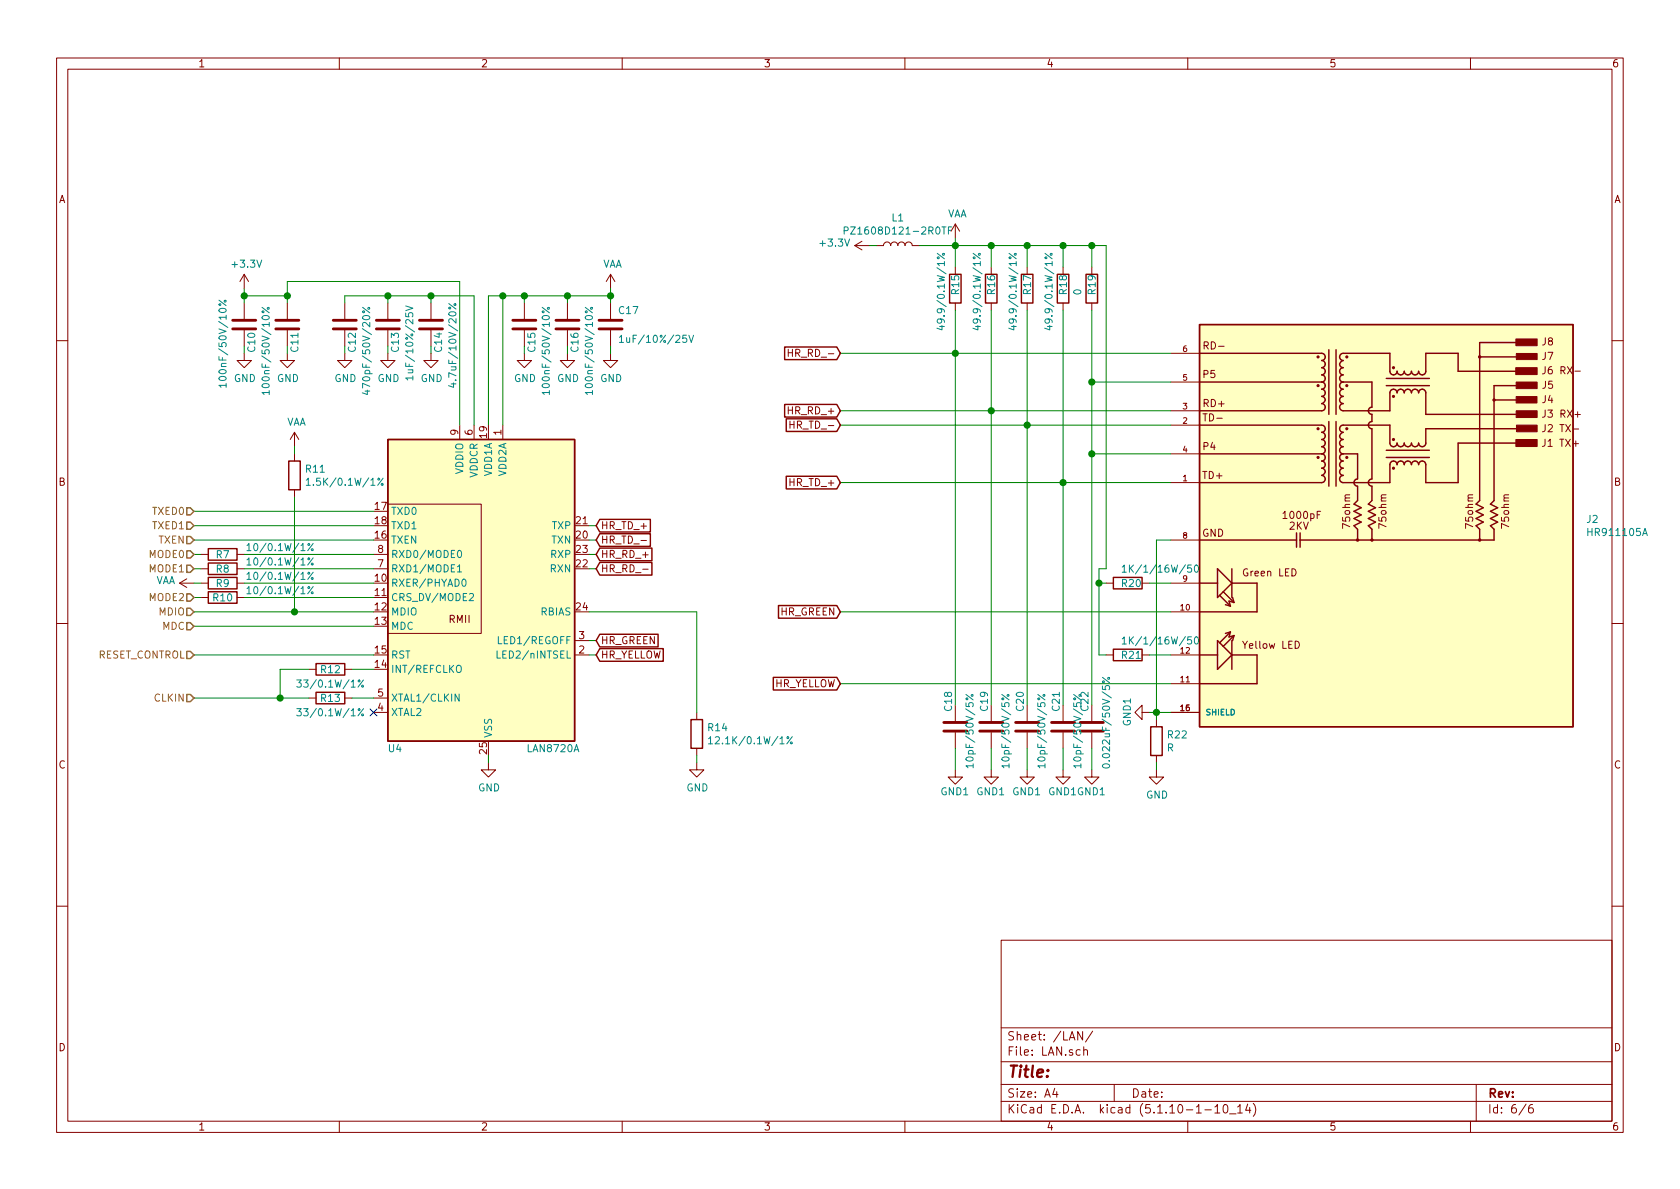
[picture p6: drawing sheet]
EESchema Schematic File Version 4
EELAYER 30 0
EELAYER END
$Descr A4 11693 8268
encoding utf-8
Sheet 6 6
Title ""
Date ""
Rev ""
Comp ""
Comment1 ""
Comment2 ""
Comment3 ""
Comment4 ""
$EndDescr
$Comp
L Interface_Ethernet:LAN8720A U4
U 1 1
P 3400 4150
F 0 "U4" H 2750 3100 50  0000 C CNN
F 1 "LAN8720A" H 3850 3100 50  0000 C CNN
F 2 "Package_DFN_QFN:QFN-24-1EP_4x4mm_P0.5mm_EP2.6x2.6mm" H 3450 3100 50  0001 L CNN
F 3 "http://ww1.microchip.com/downloads/en/DeviceDoc/8720a.pdf" H 3200 3200 50  0001 C CNN
	1    3400 4150
	1    0    0    -1  
$EndComp
$Comp
L Device:C C10
U 1 1
P 1700 2250
F 0 "C10" V 1750 2050 50  0000 L CNN
F 1 "100nF/50V/10%" V 1550 1800 50  0000 L CNN
F 2 "Capacitor_SMD:C_0402_1005Metric" H 1738 2100 50  0001 C CNN
F 3 "~" H 1700 2250 50  0001 C CNN
F 4 "C307331" H 1700 2250 50  0001 C CNN "LCSC"
	1    1700 2250
	1    0    0    -1  
$EndComp
$Comp
L Device:C C11
U 1 1
P 2000 2250
F 0 "C11" V 2050 2050 50  0000 L CNN
F 1 "100nF/50V/10%" V 1850 1750 50  0000 L CNN
F 2 "Capacitor_SMD:C_0402_1005Metric" H 2038 2100 50  0001 C CNN
F 3 "~" H 2000 2250 50  0001 C CNN
F 4 "C307331" H 2000 2250 50  0001 C CNN "LCSC"
	1    2000 2250
	1    0    0    -1  
$EndComp
Wire Wire Line
	1700 2400 1700 2450
Wire Wire Line
	2000 2400 2000 2450
Wire Wire Line
	1700 2100 1700 2050
Wire Wire Line
	1700 2050 2000 2050
Wire Wire Line
	2000 2050 2000 2100
Wire Wire Line
	1700 2050 1700 2000
Connection ~ 1700 2050
$Comp
L power:+3.3V #PWR0127
U 1 1
P 1700 2000
F 0 "#PWR0127" H 1700 1850 50  0001 C CNN
F 1 "+3.3V" H 1715 2173 50  0000 C CNN
F 2 "" H 1700 2000 50  0001 C CNN
F 3 "" H 1700 2000 50  0001 C CNN
	1    1700 2000
	1    0    0    -1  
$EndComp
$Comp
L Device:C C12
U 1 1
P 2400 2250
F 0 "C12" V 2450 2050 50  0000 L CNN
F 1 "470pF/50V/20%" V 2550 1750 50  0000 L CNN
F 2 "Capacitor_SMD:C_0402_1005Metric" H 2438 2100 50  0001 C CNN
F 3 "~" H 2400 2250 50  0001 C CNN
F 4 "C1537" H 2400 2250 50  0001 C CNN "LCSC"
	1    2400 2250
	1    0    0    -1  
$EndComp
$Comp
L Device:C C13
U 1 1
P 2700 2250
F 0 "C13" V 2750 2050 50  0000 L CNN
F 1 "1uF/10%/25V" V 2850 1850 50  0000 L CNN
F 2 "Capacitor_SMD:C_0402_1005Metric" H 2738 2100 50  0001 C CNN
F 3 "~" H 2700 2250 50  0001 C CNN
F 4 "C52923" H 2700 2250 50  0001 C CNN "LCSC"
	1    2700 2250
	1    0    0    -1  
$EndComp
$Comp
L Device:C C14
U 1 1
P 3000 2250
F 0 "C14" V 3050 2050 50  0000 L CNN
F 1 "4.7uF/10V/20%" V 3150 1800 50  0000 L CNN
F 2 "Capacitor_SMD:C_0402_1005Metric" H 3038 2100 50  0001 C CNN
F 3 "~" H 3000 2250 50  0001 C CNN
F 4 "C23733" H 3000 2250 50  0001 C CNN "LCSC"
	1    3000 2250
	1    0    0    -1  
$EndComp
Wire Wire Line
	2400 2400 2400 2450
Wire Wire Line
	2700 2400 2700 2450
Wire Wire Line
	3000 2400 3000 2450
$Comp
L power:GND #PWR0128
U 1 1
P 1700 2450
F 0 "#PWR0128" H 1700 2200 50  0001 C CNN
F 1 "GND" H 1705 2277 50  0000 C CNN
F 2 "" H 1700 2450 50  0001 C CNN
F 3 "" H 1700 2450 50  0001 C CNN
	1    1700 2450
	1    0    0    -1  
$EndComp
$Comp
L power:GND #PWR0129
U 1 1
P 2000 2450
F 0 "#PWR0129" H 2000 2200 50  0001 C CNN
F 1 "GND" H 2005 2277 50  0000 C CNN
F 2 "" H 2000 2450 50  0001 C CNN
F 3 "" H 2000 2450 50  0001 C CNN
	1    2000 2450
	1    0    0    -1  
$EndComp
$Comp
L power:GND #PWR0130
U 1 1
P 2400 2450
F 0 "#PWR0130" H 2400 2200 50  0001 C CNN
F 1 "GND" H 2405 2277 50  0000 C CNN
F 2 "" H 2400 2450 50  0001 C CNN
F 3 "" H 2400 2450 50  0001 C CNN
	1    2400 2450
	1    0    0    -1  
$EndComp
$Comp
L power:GND #PWR0131
U 1 1
P 2700 2450
F 0 "#PWR0131" H 2700 2200 50  0001 C CNN
F 1 "GND" H 2705 2277 50  0000 C CNN
F 2 "" H 2700 2450 50  0001 C CNN
F 3 "" H 2700 2450 50  0001 C CNN
	1    2700 2450
	1    0    0    -1  
$EndComp
$Comp
L power:GND #PWR0132
U 1 1
P 3000 2450
F 0 "#PWR0132" H 3000 2200 50  0001 C CNN
F 1 "GND" H 3005 2277 50  0000 C CNN
F 2 "" H 3000 2450 50  0001 C CNN
F 3 "" H 3000 2450 50  0001 C CNN
	1    3000 2450
	1    0    0    -1  
$EndComp
Wire Wire Line
	3300 2950 3300 2050
Wire Wire Line
	3200 2950 3200 1950
Wire Wire Line
	3200 1950 2000 1950
Wire Wire Line
	2000 1950 2000 2050
Connection ~ 2000 2050
$Comp
L Device:C C15
U 1 1
P 3650 2250
F 0 "C15" V 3700 2050 50  0000 L CNN
F 1 "100nF/50V/10%" V 3800 1750 50  0000 L CNN
F 2 "Capacitor_SMD:C_0402_1005Metric" H 3688 2100 50  0001 C CNN
F 3 "~" H 3650 2250 50  0001 C CNN
F 4 "C307331" H 3650 2250 50  0001 C CNN "LCSC"
	1    3650 2250
	1    0    0    -1  
$EndComp
$Comp
L Device:C C16
U 1 1
P 3950 2250
F 0 "C16" V 4000 2050 50  0000 L CNN
F 1 "100nF/50V/10%" V 4100 1750 50  0000 L CNN
F 2 "Capacitor_SMD:C_0402_1005Metric" H 3988 2100 50  0001 C CNN
F 3 "~" H 3950 2250 50  0001 C CNN
F 4 "C307331" H 3950 2250 50  0001 C CNN "LCSC"
	1    3950 2250
	1    0    0    -1  
$EndComp
$Comp
L Device:C C17
U 1 1
P 4250 2250
F 0 "C17" H 4300 2350 50  0000 L CNN
F 1 "1uF/10%/25V" H 4300 2150 50  0000 L CNN
F 2 "Capacitor_SMD:C_0402_1005Metric" H 4288 2100 50  0001 C CNN
F 3 "~" H 4250 2250 50  0001 C CNN
F 4 "C52923" H 4250 2250 50  0001 C CNN "LCSC"
	1    4250 2250
	1    0    0    -1  
$EndComp
Wire Wire Line
	3400 2950 3400 2050
Wire Wire Line
	3400 2050 3500 2050
Wire Wire Line
	3500 2050 3500 2950
Wire Wire Line
	3500 2050 3650 2050
Wire Wire Line
	4250 2050 4250 2100
Connection ~ 3500 2050
Wire Wire Line
	3950 2100 3950 2050
Connection ~ 3950 2050
Wire Wire Line
	3950 2050 4250 2050
Wire Wire Line
	3650 2100 3650 2050
Connection ~ 3650 2050
Wire Wire Line
	3650 2050 3950 2050
Wire Wire Line
	3650 2400 3650 2450
Wire Wire Line
	3950 2400 3950 2450
Wire Wire Line
	4250 2400 4250 2450
$Comp
L power:GND #PWR0133
U 1 1
P 3650 2450
F 0 "#PWR0133" H 3650 2200 50  0001 C CNN
F 1 "GND" H 3655 2277 50  0000 C CNN
F 2 "" H 3650 2450 50  0001 C CNN
F 3 "" H 3650 2450 50  0001 C CNN
	1    3650 2450
	1    0    0    -1  
$EndComp
$Comp
L power:GND #PWR0134
U 1 1
P 3950 2450
F 0 "#PWR0134" H 3950 2200 50  0001 C CNN
F 1 "GND" H 3955 2277 50  0000 C CNN
F 2 "" H 3950 2450 50  0001 C CNN
F 3 "" H 3950 2450 50  0001 C CNN
	1    3950 2450
	1    0    0    -1  
$EndComp
$Comp
L power:GND #PWR0135
U 1 1
P 4250 2450
F 0 "#PWR0135" H 4250 2200 50  0001 C CNN
F 1 "GND" H 4255 2277 50  0000 C CNN
F 2 "" H 4250 2450 50  0001 C CNN
F 3 "" H 4250 2450 50  0001 C CNN
	1    4250 2450
	1    0    0    -1  
$EndComp
$Comp
L power:VAA #PWR0136
U 1 1
P 4250 2000
F 0 "#PWR0136" H 4250 1850 50  0001 C CNN
F 1 "VAA" H 4265 2173 50  0000 C CNN
F 2 "" H 4250 2000 50  0001 C CNN
F 3 "" H 4250 2000 50  0001 C CNN
	1    4250 2000
	1    0    0    -1  
$EndComp
Wire Wire Line
	4250 2000 4250 2050
Connection ~ 4250 2050
Text HLabel 1350 3550 0    50   Input ~ 0
TXED0
Text HLabel 1350 3650 0    50   Input ~ 0
TXED1
Text HLabel 1350 3750 0    50   Input ~ 0
TXEN
Text HLabel 1350 3850 0    50   Input ~ 0
MODE0
Text HLabel 1350 3950 0    50   Input ~ 0
MODE1
$Comp
L power:VAA #PWR0137
U 1 1
P 1350 4050
F 0 "#PWR0137" H 1350 3900 50  0001 C CNN
F 1 "VAA" V 1365 4177 50  0000 L CNN
F 2 "" H 1350 4050 50  0001 C CNN
F 3 "" H 1350 4050 50  0001 C CNN
	1    1350 4050
	0    -1   -1   0   
$EndComp
Text HLabel 1350 4150 0    50   Input ~ 0
MODE2
Text HLabel 1350 4250 0    50   Input ~ 0
MDIO
Text HLabel 1350 4350 0    50   Input ~ 0
MDC
$Comp
L Device:R R11
U 1 1
P 2050 3300
F 0 "R11" H 2120 3346 50  0000 L CNN
F 1 "1.5K/0.1W/1%" H 2120 3255 50  0000 L CNN
F 2 "Resistor_SMD:R_0402_1005Metric" V 1980 3300 50  0001 C CNN
F 3 "~" H 2050 3300 50  0001 C CNN
F 4 "C25867" H 2050 3300 50  0001 C CNN "LCSC"
	1    2050 3300
	1    0    0    -1  
$EndComp
$Comp
L power:VAA #PWR0138
U 1 1
P 2050 3100
F 0 "#PWR0138" H 2050 2950 50  0001 C CNN
F 1 "VAA" H 2065 3273 50  0000 C CNN
F 2 "" H 2050 3100 50  0001 C CNN
F 3 "" H 2050 3100 50  0001 C CNN
	1    2050 3100
	1    0    0    -1  
$EndComp
Wire Wire Line
	1350 4250 2050 4250
Wire Wire Line
	2050 3450 2050 4250
Connection ~ 2050 4250
Wire Wire Line
	2050 4250 2600 4250
Wire Wire Line
	2050 3100 2050 3150
Wire Wire Line
	1350 4350 2600 4350
$Comp
L Device:R R7
U 1 1
P 1550 3850
F 0 "R7" V 1550 3850 50  0000 C CNN
F 1 "10/0.1W/1%" V 1500 4250 50  0000 C CNN
F 2 "Resistor_SMD:R_0402_1005Metric" V 1480 3850 50  0001 C CNN
F 3 "~" H 1550 3850 50  0001 C CNN
F 4 "C25077" V 1550 3850 50  0001 C CNN "LCSC"
	1    1550 3850
	0    1    1    0   
$EndComp
$Comp
L Device:R R10
U 1 1
P 1550 4150
F 0 "R10" V 1550 4150 50  0000 C CNN
F 1 "10/0.1W/1%" V 1500 4550 50  0000 C CNN
F 2 "Resistor_SMD:R_0402_1005Metric" V 1480 4150 50  0001 C CNN
F 3 "~" H 1550 4150 50  0001 C CNN
F 4 "C25077" V 1550 4150 50  0001 C CNN "LCSC"
	1    1550 4150
	0    1    1    0   
$EndComp
$Comp
L Device:R R9
U 1 1
P 1550 4050
F 0 "R9" V 1550 4050 50  0000 C CNN
F 1 "10/0.1W/1%" V 1500 4450 50  0000 C CNN
F 2 "Resistor_SMD:R_0402_1005Metric" V 1480 4050 50  0001 C CNN
F 3 "~" H 1550 4050 50  0001 C CNN
F 4 "C25077" V 1550 4050 50  0001 C CNN "LCSC"
	1    1550 4050
	0    1    1    0   
$EndComp
$Comp
L Device:R R8
U 1 1
P 1550 3950
F 0 "R8" V 1550 3950 50  0000 C CNN
F 1 "10/0.1W/1%" V 1500 4350 50  0000 C CNN
F 2 "Resistor_SMD:R_0402_1005Metric" V 1480 3950 50  0001 C CNN
F 3 "~" H 1550 3950 50  0001 C CNN
F 4 "C25077" V 1550 3950 50  0001 C CNN "LCSC"
	1    1550 3950
	0    1    1    0   
$EndComp
Wire Wire Line
	1350 3850 1400 3850
Wire Wire Line
	1350 3950 1400 3950
Wire Wire Line
	1350 4050 1400 4050
Wire Wire Line
	1350 4150 1400 4150
Wire Wire Line
	1700 3850 2600 3850
Wire Wire Line
	1700 3950 2600 3950
Wire Wire Line
	1700 4050 2600 4050
Wire Wire Line
	1700 4150 2600 4150
Wire Wire Line
	1350 3750 2600 3750
Wire Wire Line
	1350 3650 2600 3650
Wire Wire Line
	1350 3550 2600 3550
$Comp
L Device:R R12
U 1 1
P 2300 4650
F 0 "R12" V 2300 4650 50  0000 C CNN
F 1 "33/0.1W/1%" V 2400 4650 50  0000 C CNN
F 2 "Resistor_SMD:R_0402_1005Metric" V 2230 4650 50  0001 C CNN
F 3 "~" H 2300 4650 50  0001 C CNN
F 4 "C25105" V 2300 4650 50  0001 C CNN "LCSC"
	1    2300 4650
	0    1    1    0   
$EndComp
NoConn ~ 2600 4950
$Comp
L Device:R R13
U 1 1
P 2300 4850
F 0 "R13" V 2300 4850 50  0000 C CNN
F 1 "33/0.1W/1%" V 2400 4850 50  0000 C CNN
F 2 "Resistor_SMD:R_0402_1005Metric" V 2230 4850 50  0001 C CNN
F 3 "~" H 2300 4850 50  0001 C CNN
F 4 "C25105" V 2300 4850 50  0001 C CNN "LCSC"
	1    2300 4850
	0    1    1    0   
$EndComp
Wire Wire Line
	2150 4850 1950 4850
Wire Wire Line
	1950 4850 1950 4650
Wire Wire Line
	1950 4650 2150 4650
Wire Wire Line
	2450 4650 2600 4650
Wire Wire Line
	2450 4850 2600 4850
Wire Wire Line
	1350 4850 1950 4850
Connection ~ 1950 4850
Text HLabel 1350 4850 0    50   Input ~ 0
CLKIN
$Comp
L power:GND #PWR0139
U 1 1
P 3400 5300
F 0 "#PWR0139" H 3400 5050 50  0001 C CNN
F 1 "GND" H 3405 5127 50  0000 C CNN
F 2 "" H 3400 5300 50  0001 C CNN
F 3 "" H 3400 5300 50  0001 C CNN
	1    3400 5300
	1    0    0    -1  
$EndComp
Wire Wire Line
	3400 5250 3400 5300
$Comp
L Device:R R14
U 1 1
P 4850 5100
F 0 "R14" H 4920 5146 50  0000 L CNN
F 1 "12.1K/0.1W/1%" H 4920 5055 50  0000 L CNN
F 2 "Resistor_SMD:R_0402_1005Metric" V 4780 5100 50  0001 C CNN
F 3 "~" H 4850 5100 50  0001 C CNN
F 4 "C321280" H 4850 5100 50  0001 C CNN "LCSC"
	1    4850 5100
	1    0    0    -1  
$EndComp
$Comp
L power:GND #PWR0140
U 1 1
P 4850 5300
F 0 "#PWR0140" H 4850 5050 50  0001 C CNN
F 1 "GND" H 4855 5127 50  0000 C CNN
F 2 "" H 4850 5300 50  0001 C CNN
F 3 "" H 4850 5300 50  0001 C CNN
	1    4850 5300
	1    0    0    -1  
$EndComp
Wire Wire Line
	4100 4250 4850 4250
Wire Wire Line
	4850 4250 4850 4950
Wire Wire Line
	4850 5250 4850 5300
Text GLabel 4150 4450 2    50   Input ~ 0
HR_GREEN
Text GLabel 4150 4550 2    50   Input ~ 0
HR_YELLOW
Wire Wire Line
	4100 4450 4150 4450
Wire Wire Line
	4100 4550 4150 4550
Text GLabel 4150 3650 2    50   Input ~ 0
HR_TD_+
Text GLabel 4150 3750 2    50   Input ~ 0
HR_TD_-
Text GLabel 4150 3850 2    50   Input ~ 0
HR_RD_+
Text GLabel 4150 3950 2    50   Input ~ 0
HR_RD_-
Wire Wire Line
	4100 3650 4150 3650
Wire Wire Line
	4100 3750 4150 3750
Wire Wire Line
	4100 3850 4150 3850
Wire Wire Line
	4100 3950 4150 3950
$Comp
L Device:L L1
U 1 1
P 6250 1700
F 0 "L1" V 6440 1700 50  0000 C CNN
F 1 "PZ1608D121-2R0TF" V 6349 1700 50  0000 C CNN
F 2 "Inductor_SMD:L_0603_1608Metric" H 6250 1700 50  0001 C CNN
F 3 "~" H 6250 1700 50  0001 C CNN
F 4 "C42102" V 6250 1700 50  0001 C CNN "LCSC"
	1    6250 1700
	0    -1   -1   0   
$EndComp
$Comp
L Device:R R15
U 1 1
P 6650 2000
F 0 "R15" V 6650 1950 50  0000 L CNN
F 1 "49.9/0.1W/1%" V 6550 1700 50  0000 L CNN
F 2 "Resistor_SMD:R_0402_1005Metric" V 6580 2000 50  0001 C CNN
F 3 "~" H 6650 2000 50  0001 C CNN
F 4 "C25120" V 6650 2000 50  0001 C CNN "LCSC"
	1    6650 2000
	1    0    0    -1  
$EndComp
Wire Wire Line
	6400 1700 6650 1700
Wire Wire Line
	6650 1700 6650 1850
Wire Wire Line
	6100 1700 6050 1700
$Comp
L power:VAA #PWR0141
U 1 1
P 6650 1650
F 0 "#PWR0141" H 6650 1500 50  0001 C CNN
F 1 "VAA" H 6665 1823 50  0000 C CNN
F 2 "" H 6650 1650 50  0001 C CNN
F 3 "" H 6650 1650 50  0001 C CNN
	1    6650 1650
	1    0    0    -1  
$EndComp
$Comp
L power:+3.3V #PWR0142
U 1 1
P 6050 1700
F 0 "#PWR0142" H 6050 1550 50  0001 C CNN
F 1 "+3.3V" V 6065 1828 50  0000 L CNN
F 2 "" H 6050 1700 50  0001 C CNN
F 3 "" H 6050 1700 50  0001 C CNN
	1    6050 1700
	0    -1   -1   0   
$EndComp
Text GLabel 5850 2450 0    50   Input ~ 0
HR_RD_-
$Comp
L Device:R R16
U 1 1
P 6900 2000
F 0 "R16" V 6900 1950 50  0000 L CNN
F 1 "49.9/0.1W/1%" V 6800 1700 50  0000 L CNN
F 2 "Resistor_SMD:R_0402_1005Metric" V 6830 2000 50  0001 C CNN
F 3 "~" H 6900 2000 50  0001 C CNN
F 4 "C25120" V 6900 2000 50  0001 C CNN "LCSC"
	1    6900 2000
	1    0    0    -1  
$EndComp
Text GLabel 5850 2850 0    50   Input ~ 0
HR_RD_+
Wire Wire Line
	6650 1700 6900 1700
Wire Wire Line
	6900 1700 6900 1850
Connection ~ 6650 1700
Wire Wire Line
	6650 1650 6650 1700
$Comp
L Device:R R17
U 1 1
P 7150 2000
F 0 "R17" V 7150 1950 50  0000 L CNN
F 1 "49.9/0.1W/1%" V 7050 1700 50  0000 L CNN
F 2 "Resistor_SMD:R_0402_1005Metric" V 7080 2000 50  0001 C CNN
F 3 "~" H 7150 2000 50  0001 C CNN
F 4 "C25120" V 7150 2000 50  0001 C CNN "LCSC"
	1    7150 2000
	1    0    0    -1  
$EndComp
Text GLabel 5850 2950 0    50   Input ~ 0
HR_TD_-
Wire Wire Line
	6900 1700 7150 1700
Wire Wire Line
	7150 1700 7150 1850
Connection ~ 6900 1700
$Comp
L Device:R R18
U 1 1
P 7400 2000
F 0 "R18" V 7400 1950 50  0000 L CNN
F 1 "49.9/0.1W/1%" V 7300 1700 50  0000 L CNN
F 2 "Resistor_SMD:R_0402_1005Metric" V 7330 2000 50  0001 C CNN
F 3 "~" H 7400 2000 50  0001 C CNN
F 4 "C25120" V 7400 2000 50  0001 C CNN "LCSC"
	1    7400 2000
	1    0    0    -1  
$EndComp
Text GLabel 5850 3350 0    50   Input ~ 0
HR_TD_+
Wire Wire Line
	7400 1700 7400 1850
Connection ~ 7150 1700
$Comp
L HR911105A:HR911105A J2
U 1 1
P 9650 3650
F 0 "J2" H 11039 3696 50  0000 L CNN
F 1 "HR911105A" H 11039 3605 50  0000 L CNN
F 2 "expander:HANRUN_HR911105A" H 9650 3650 50  0001 L BNN
F 3 "" H 9650 3650 50  0001 L BNN
F 4 "HR911105A" H 9650 3650 50  0001 L BNN "MP"
F 5 "None" H 9650 3650 50  0001 L BNN "PACKAGE"
F 6 "Manufacturer Recommendation" H 9650 3650 50  0001 L BNN "STANDARD"
F 7 "HanRun" H 9650 3650 50  0001 L BNN "MF"
F 8 "None" H 9650 3650 50  0001 L BNN "PRICE"
F 9 "Unavailable" H 9650 3650 50  0001 L BNN "AVAILABILITY"
F 10 "DIP RJ45 Connector;" H 9650 3650 50  0001 L BNN "DESCRIPTION"
F 11 "A" H 9650 3650 50  0001 L BNN "PARTREV"
	1    9650 3650
	1    0    0    -1  
$EndComp
Wire Wire Line
	8150 2450 6650 2450
Wire Wire Line
	6650 2150 6650 2450
Connection ~ 6650 2450
Wire Wire Line
	6650 2450 5850 2450
$Comp
L Device:R R19
U 1 1
P 7600 2000
F 0 "R19" V 7600 1950 50  0000 L CNN
F 1 "0" V 7500 1950 50  0000 L CNN
F 2 "Resistor_SMD:R_0402_1005Metric" V 7530 2000 50  0001 C CNN
F 3 "~" H 7600 2000 50  0001 C CNN
F 4 "C17168" V 7600 2000 50  0001 C CNN "LCSC"
	1    7600 2000
	1    0    0    -1  
$EndComp
Wire Wire Line
	7600 1700 7600 1850
Wire Wire Line
	7150 1700 7400 1700
Connection ~ 7400 1700
Wire Wire Line
	7400 1700 7600 1700
Wire Wire Line
	7600 2150 7600 2650
Wire Wire Line
	7600 2650 8150 2650
Wire Wire Line
	8150 3150 7600 3150
Wire Wire Line
	7600 3150 7600 2650
Connection ~ 7600 2650
Wire Wire Line
	8150 2850 6900 2850
Wire Wire Line
	6900 2150 6900 2850
Connection ~ 6900 2850
Wire Wire Line
	6900 2850 5850 2850
Wire Wire Line
	8150 3350 7400 3350
Wire Wire Line
	8150 2950 7150 2950
Wire Wire Line
	7150 2150 7150 2950
Connection ~ 7150 2950
Wire Wire Line
	7150 2950 5850 2950
Wire Wire Line
	7400 2150 7400 3350
Connection ~ 7400 3350
Wire Wire Line
	7400 3350 5850 3350
Wire Wire Line
	8150 3750 8050 3750
Wire Wire Line
	8050 3750 8050 4950
Wire Wire Line
	8150 4950 8050 4950
Connection ~ 8050 4950
Wire Wire Line
	8050 4950 8050 5000
Wire Wire Line
	8050 4950 8000 4950
$Comp
L power:GND1 #PWR0143
U 1 1
P 8000 4950
F 0 "#PWR0143" H 8000 4700 50  0001 C CNN
F 1 "GND1" H 8100 4800 50  0000 R CNN
F 2 "" H 8000 4950 50  0001 C CNN
F 3 "" H 8000 4950 50  0001 C CNN
	1    8000 4950
	0    1    1    0   
$EndComp
$Comp
L Device:R R22
U 1 1
P 8050 5150
F 0 "R22" H 8120 5196 50  0000 L CNN
F 1 "R" H 8120 5105 50  0000 L CNN
F 2 "Resistor_SMD:R_1206_3216Metric" V 7980 5150 50  0001 C CNN
F 3 "~" H 8050 5150 50  0001 C CNN
F 4 "C17888" H 8050 5150 50  0001 C CNN "LCSC"
	1    8050 5150
	1    0    0    -1  
$EndComp
$Comp
L Device:R R20
U 1 1
P 7850 4050
F 0 "R20" V 7850 4000 50  0000 L CNN
F 1 "1K/1/16W/50V" V 7750 4000 50  0000 L CNN
F 2 "Resistor_SMD:R_0402_1005Metric" V 7780 4050 50  0001 C CNN
F 3 "~" H 7850 4050 50  0001 C CNN
F 4 "C11702" V 7850 4050 50  0001 C CNN "LCSC"
	1    7850 4050
	0    1    1    0   
$EndComp
$Comp
L Device:R R21
U 1 1
P 7850 4550
F 0 "R21" V 7850 4500 50  0000 L CNN
F 1 "1K/1/16W/50V" V 7750 4500 50  0000 L CNN
F 2 "Resistor_SMD:R_0402_1005Metric" V 7780 4550 50  0001 C CNN
F 3 "~" H 7850 4550 50  0001 C CNN
F 4 "C11702" V 7850 4550 50  0001 C CNN "LCSC"
	1    7850 4550
	0    1    1    0   
$EndComp
Wire Wire Line
	8000 4050 8150 4050
Wire Wire Line
	8000 4550 8150 4550
Wire Wire Line
	7700 4550 7650 4550
Wire Wire Line
	7650 4550 7650 4050
Wire Wire Line
	7650 4050 7700 4050
Wire Wire Line
	7650 4050 7650 3950
Wire Wire Line
	7650 3950 7700 3950
Wire Wire Line
	7700 3950 7700 1700
Wire Wire Line
	7700 1700 7600 1700
Connection ~ 7650 4050
Connection ~ 7600 1700
Wire Wire Line
	8150 4250 5850 4250
Wire Wire Line
	8150 4750 5850 4750
Text GLabel 5850 4250 0    50   Input ~ 0
HR_GREEN
Text GLabel 5850 4750 0    50   Input ~ 0
HR_YELLOW
$Comp
L Device:C C18
U 1 1
P 6650 5050
F 0 "C18" V 6600 5150 50  0000 L CNN
F 1 "10pF/50V/5%" V 6750 4750 50  0000 L CNN
F 2 "Capacitor_SMD:C_0402_1005Metric" H 6688 4900 50  0001 C CNN
F 3 "~" H 6650 5050 50  0001 C CNN
F 4 "C32949" V 6650 5050 50  0001 C CNN "LCSC"
	1    6650 5050
	1    0    0    -1  
$EndComp
$Comp
L Device:C C19
U 1 1
P 6900 5050
F 0 "C19" V 6850 5150 50  0000 L CNN
F 1 "10pF/50V/5%" V 7000 4750 50  0000 L CNN
F 2 "Capacitor_SMD:C_0402_1005Metric" H 6938 4900 50  0001 C CNN
F 3 "~" H 6900 5050 50  0001 C CNN
F 4 "C32949" V 6900 5050 50  0001 C CNN "LCSC"
	1    6900 5050
	1    0    0    -1  
$EndComp
Wire Wire Line
	6650 2450 6650 4900
Wire Wire Line
	6900 2850 6900 4900
Wire Wire Line
	7150 2950 7150 4900
Wire Wire Line
	7400 3350 7400 4900
Wire Wire Line
	7600 3150 7600 4900
Connection ~ 7600 3150
$Comp
L Device:C C20
U 1 1
P 7150 5050
F 0 "C20" V 7100 5150 50  0000 L CNN
F 1 "10pF/50V/5%" V 7250 4750 50  0000 L CNN
F 2 "Capacitor_SMD:C_0402_1005Metric" H 7188 4900 50  0001 C CNN
F 3 "~" H 7150 5050 50  0001 C CNN
F 4 "C32949" V 7150 5050 50  0001 C CNN "LCSC"
	1    7150 5050
	1    0    0    -1  
$EndComp
$Comp
L Device:C C21
U 1 1
P 7400 5050
F 0 "C21" V 7350 5150 50  0000 L CNN
F 1 "10pF/50V/5%" V 7500 4750 50  0000 L CNN
F 2 "Capacitor_SMD:C_0402_1005Metric" H 7438 4900 50  0001 C CNN
F 3 "~" H 7400 5050 50  0001 C CNN
F 4 "C32949" V 7400 5050 50  0001 C CNN "LCSC"
	1    7400 5050
	1    0    0    -1  
$EndComp
$Comp
L Device:C C22
U 1 1
P 7600 5050
F 0 "C22" V 7550 5150 50  0000 L CNN
F 1 "0.022uF/50V/5%" V 7700 4750 50  0000 L CNN
F 2 "Capacitor_SMD:C_0402_1005Metric" H 7638 4900 50  0001 C CNN
F 3 "~" H 7600 5050 50  0001 C CNN
F 4 "C1531" V 7600 5050 50  0001 C CNN "LCSC"
	1    7600 5050
	1    0    0    -1  
$EndComp
$Comp
L power:GND1 #PWR0144
U 1 1
P 6650 5350
F 0 "#PWR0144" H 6650 5100 50  0001 C CNN
F 1 "GND1" H 6750 5200 50  0000 R CNN
F 2 "" H 6650 5350 50  0001 C CNN
F 3 "" H 6650 5350 50  0001 C CNN
	1    6650 5350
	1    0    0    -1  
$EndComp
$Comp
L power:GND1 #PWR0145
U 1 1
P 6900 5350
F 0 "#PWR0145" H 6900 5100 50  0001 C CNN
F 1 "GND1" H 7000 5200 50  0000 R CNN
F 2 "" H 6900 5350 50  0001 C CNN
F 3 "" H 6900 5350 50  0001 C CNN
	1    6900 5350
	1    0    0    -1  
$EndComp
$Comp
L power:GND1 #PWR0146
U 1 1
P 7150 5350
F 0 "#PWR0146" H 7150 5100 50  0001 C CNN
F 1 "GND1" H 7250 5200 50  0000 R CNN
F 2 "" H 7150 5350 50  0001 C CNN
F 3 "" H 7150 5350 50  0001 C CNN
	1    7150 5350
	1    0    0    -1  
$EndComp
$Comp
L power:GND1 #PWR0147
U 1 1
P 7400 5350
F 0 "#PWR0147" H 7400 5100 50  0001 C CNN
F 1 "GND1" H 7500 5200 50  0000 R CNN
F 2 "" H 7400 5350 50  0001 C CNN
F 3 "" H 7400 5350 50  0001 C CNN
	1    7400 5350
	1    0    0    -1  
$EndComp
$Comp
L power:GND1 #PWR0148
U 1 1
P 7600 5350
F 0 "#PWR0148" H 7600 5100 50  0001 C CNN
F 1 "GND1" H 7700 5200 50  0000 R CNN
F 2 "" H 7600 5350 50  0001 C CNN
F 3 "" H 7600 5350 50  0001 C CNN
	1    7600 5350
	1    0    0    -1  
$EndComp
$Comp
L power:GND #PWR0149
U 1 1
P 8050 5350
F 0 "#PWR0149" H 8050 5100 50  0001 C CNN
F 1 "GND" H 8055 5177 50  0000 C CNN
F 2 "" H 8050 5350 50  0001 C CNN
F 3 "" H 8050 5350 50  0001 C CNN
	1    8050 5350
	1    0    0    -1  
$EndComp
Wire Wire Line
	8050 5300 8050 5350
Wire Wire Line
	7600 5200 7600 5350
Wire Wire Line
	7400 5200 7400 5350
Wire Wire Line
	7150 5200 7150 5350
Wire Wire Line
	6900 5200 6900 5350
Wire Wire Line
	6650 5200 6650 5350
Text HLabel 1350 4550 0    50   Input ~ 0
RESET_CONTROL
Wire Wire Line
	1350 4550 2600 4550
Wire Wire Line
	2400 2100 2400 2050
Wire Wire Line
	2400 2050 2700 2050
Wire Wire Line
	2700 2100 2700 2050
Connection ~ 2700 2050
Wire Wire Line
	2700 2050 3000 2050
Wire Wire Line
	3000 2100 3000 2050
Connection ~ 3000 2050
Wire Wire Line
	3000 2050 3300 2050
$EndSCHEMATC
